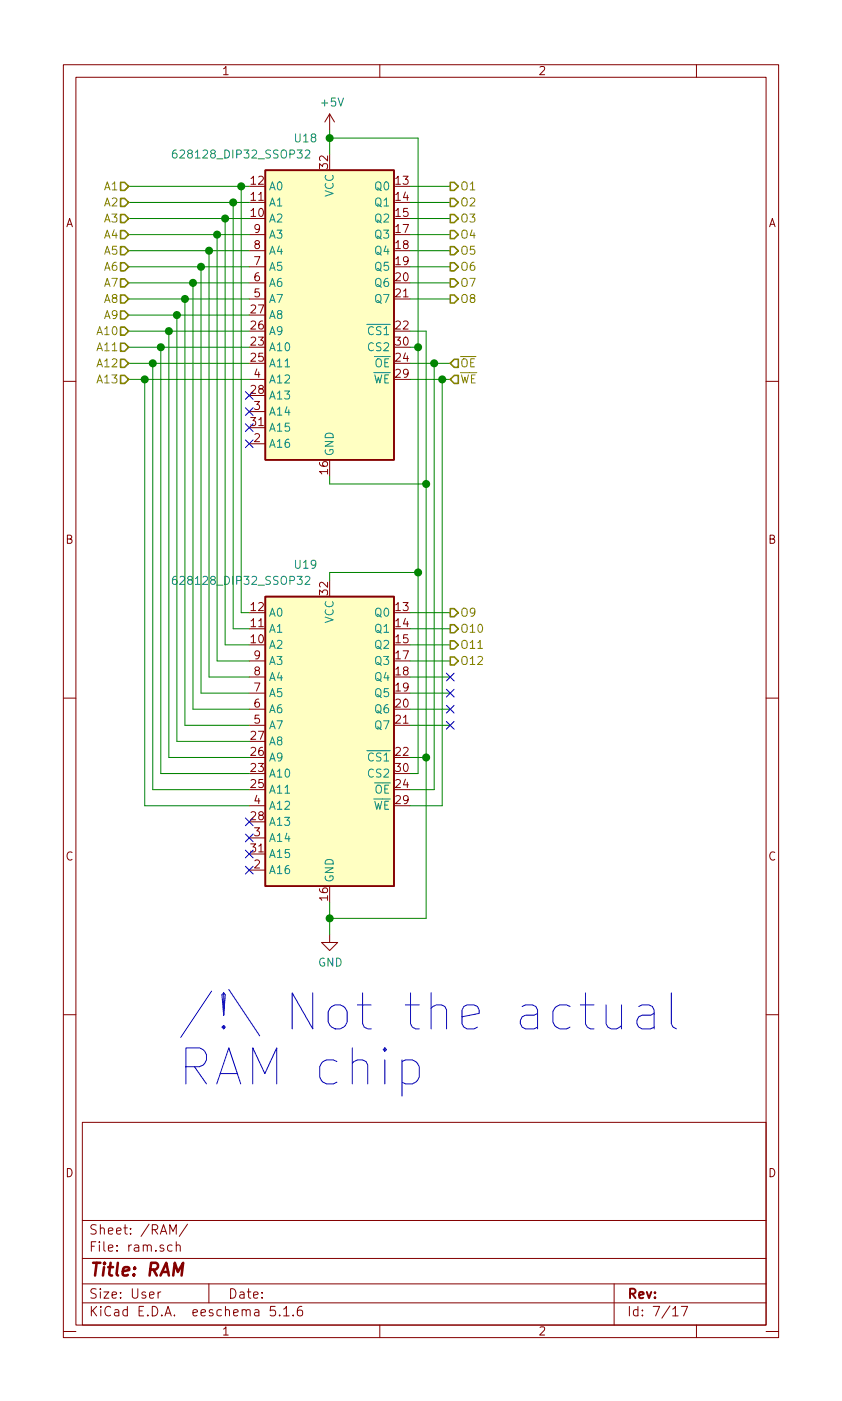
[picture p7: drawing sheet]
<svg xmlns="http://www.w3.org/2000/svg" width="133mm" height="221mm" viewBox="0 0 133 221" stroke-linecap="round" stroke-linejoin="round" font-family="sans-serif">
<g fill="none" stroke="#840000" stroke-width=".16">
<path d="M10 10.2h113v201h-113zM12 12.2h109v197h-109zM52.1 18l-.8 1.3M52.1 18v2.5M52.1 18l.7 1.3M60 10.2v2M110 10.2v2M39.4 39.6h2.5M39.4 37h2.5M39.4 59.9h2.5M39.4 47.2h2.5M39.4 44.7h2.5"/>
<path d="M39.4 42.1h2.5M10 60.2h2M39.4 70.1h2.5M39.4 65h2.5M121 60.2h2M10 110.2h2M39.4 114.5h2.5M39.4 112h2.5M39.4 109.4h2.5M39.4 106.9h2.5M39.4 104.4h2.5M121 110.2h2"/>
<path d="M39.4 137.4h2.5M39.4 132.3h2.5M39.4 127.2h2.5M52.1 147.5v1.3h1.2l-1.2 1.3-1.3-1.3h1.3M10 160.2h2M13 177.2h108v32h-108zM121 160.2h2M13 198.7h108M13 192.7h108M26.8 194.9v-1.5l.5 1 .5-1v1.5M27.2 196.6h-.1a.47 .47 0 0 0-.6 .2v.5a.47 .47 0 0 0 .6 .2h.1M27.8 196.7l.2-.1h.4l.1 .9"/>
<path d="M27.8 196v1.5M29.6 193.3l-1.3 1.9M10 210.2h2M13 205.7h108M13 202.7h108M25 204v1M25.4 204h-.3l-.1 .2M33 202.7v3M43.5 206.3h-.8v.7l.2-.2 .5 .1 .1 .2v.5l-.2 .2-.6-.2M44.2 207.6v.2M44.8 206.7l.4-.4v1.5M44.8 207.8h.9"/>
<path d="M46.3 207.6v.2M47.7 206.3a.59 .59 0 0 0-.7 .6v.7l.2 .2 .6-.2v-.5l-.1-.2-.5-.1-.2 .3M60 209.2v2M97 202.7v6.5M106.2 206.7l.5-.4v1.5M106.2 207.8h.9M107.6 206.3h1l-.6 1.5M110 209.2v2M121 210.2h2"/>
</g>
<g fill="#ffffc2" stroke="#ffffc2" stroke-width=".16">
<path d="M41.9 94.2h20.3v45.7h-20.3z"/>
<path d="M41.9 26.9h20.3v45.7h-20.3z"/>
</g>
<path d="M41.9 26.9h20.3v45.7h-20.3zM41.9 94.2h20.3v45.7h-20.3z" fill="none" stroke="#840000" stroke-width=".25"/>
<path d="M27.8 23.7l-.3 .1a.81 .81 0 0 0 0 1.2l.3-.1 .2-.5-.3-.2h-.2l-.3 .2M48.2 23.8l.5-.1 .2 .3-.7 1h.7M27.8 91l-.3 .1a.81 .81 0 0 0 0 1.2l.3-.1 .2-.5-.3-.2h-.2l-.3 .2M48.2 91.1l.5-.1 .2 .3-.7 1h.7" fill="none" stroke="#008484" stroke-width=".16"/>
<g fill="none" stroke="#008400" stroke-width=".16">
<path d="M20.3 39.6h19.1M20.3 37h19.1M20.3 34.5h19.1M20.3 29.4h19.1M20.3 32h19.1M33 39.6v67.3h6.4M34.3 37v67.4h5.1M35.6 34.5v67.3h3.8M36.8 32v67.3h2.6M38.1 29.4v67.3h1.3M52.1 20.5v3.8M52.1 21.8h13.9v100.3h-1.2"/>
<path d="M64.8 39.6h6.3M64.8 37h6.3M64.8 34.5h6.3M64.8 29.4h6.3M64.8 32h6.3M20.3 42.1h19.1M20.3 52.3h19.1M20.3 49.7h19.1M20.3 47.2h19.1M20.3 44.7h19.1M20.3 57.4h19.1M20.3 59.9h19.1"/>
<path d="M20.3 54.8h19.1M22.9 59.9v67.3h16.5M24.1 57.4v67.3h15.3M25.4 54.8v67.3h14M26.7 52.3v67.3h12.7M27.9 49.7v67.4h11.5M29.2 47.2v67.3h10.2M30.5 44.7v67.3h8.9M31.7 42.1v67.3h7.7M64.8 42.1h6.3M64.8 52.3h2.5v92.7h-15.2M64.8 47.2h6.3"/>
<path d="M64.8 44.7h6.3M64.8 57.4h6.3M64.8 59.9h6.3M64.8 54.8h1.2M68.6 57.4v67.3h-3.8M69.8 59.9v67.3h-5M52.1 75.1v1.3h15.2M64.8 99.3h6.3M64.8 96.7h6.3M66 90.4h-13.9v1.3M64.8 119.6h2.5M64.8 114.5h6.3"/>
<path d="M64.8 112h6.3M64.8 109.4h6.3M64.8 106.9h6.3M64.8 104.4h6.3M64.8 101.8h6.3M52.1 142.5v5"/>
</g>
<g fill="none" stroke="#848400" stroke-width=".25">
<path d="M19 28.8h.7l.6 .6-.6 .7h-.7zM19 31.3h.7l.6 .7-.6 .6h-.7zM19 33.9h.7l.6 .6-.6 .6h-.7zM19 36.4h.7l.6 .6-.6 .7h-.7zM19 38.9h.7l.6 .7-.6 .6h-.7zM71.1 28.8h.7l.6 .6-.6 .7h-.7zM71.1 31.3h.7l.6 .7-.6 .6h-.7zM71.1 33.9h.7l.6 .6-.6 .6h-.7zM71.1 36.4h.7l.6 .6-.6 .7h-.7zM71.1 38.9h.7l.6 .7-.6 .6h-.7zM19 59.3h.7l.6 .6-.6 .6h-.7zM19 41.5h.7l.6 .6-.6 .7h-.7z"/>
<path d="M19 44h.7l.6 .7-.6 .6h-.7zM19 46.6h.7l.6 .6-.6 .6h-.7zM19 49.1h.7l.6 .6-.6 .7h-.7zM19 51.6h.7l.6 .7-.6 .6h-.7zM19 54.2h.7l.6 .6-.6 .7h-.7zM19 56.7h.7l.6 .7-.6 .6h-.7zM71.1 41.5h.7l.6 .6-.6 .7h-.7zM71.1 44h.7l.6 .7-.6 .6h-.7zM71.1 46.6h.7l.6 .6-.6 .6h-.7zM71.1 57.4l.7-.7h.6v1.3h-.6zM71.8 59.3h.6v1.2h-.6l-.7-.6zM71.1 98.6h.7l.6 .7-.6 .6h-.7z"/>
<path d="M71.1 96.1h.7l.6 .6-.6 .7h-.7zM71.1 103.7h.7l.6 .7-.6 .6h-.7zM71.1 101.2h.7l.6 .6-.6 .6h-.7z"/>
</g>
<path d="M90 158.9l-.5-.2h-1.1l-.5 .2-.6 .8v1.6l.3 .6 .3 .3 .5 .2h1.1l.5-.2M91.7 158.7h2.1M92.5 156.8v4.8l.3 .6 .5 .2h.5M95.7 158.7v2.9l.3 .6a1.54 1.54 0 0 0 2.2-.3M98.2 158.7v3.7M100.9 158.9l.5-.2h1.1l.5 .2 .3 .6v2.9M106 156.8v4.8l.3 .6 .6 .2M63.5 167.6l.5-.3h1.1l.6 .3 .5 .8v1.6l-.3 .6-.2 .2-.6 .3h-1.1l-.5-.3M103.3 160l-.5 .3h-1.4a1.11 1.11 0 0 0-.8 1.1 1.11 1.11 0 0 0 .8 1h1.4l.5-.2" fill="none" stroke="#0000c2" stroke-width=".16"/>
<g fill="#008400" stroke="#008400" stroke-width=".25">
<circle cx="68.6" cy="57.4" r=".51"/>
<circle cx="52.1" cy="145" r=".51"/>
<circle cx="69.9" cy="59.9" r=".51"/>
<circle cx="27.9" cy="49.7" r=".51"/>
<circle cx="24.1" cy="57.4" r=".51"/>
<circle cx="52.1" cy="21.8" r=".51"/>
<circle cx="66" cy="54.8" r=".51"/>
<circle cx="66" cy="90.4" r=".51"/>
<circle cx="67.3" cy="76.4" r=".51"/>
<circle cx="67.3" cy="119.6" r=".51"/>
<circle cx="38.1" cy="29.4" r=".51"/>
<circle cx="36.8" cy="32" r=".51"/>
<circle cx="35.6" cy="34.5" r=".51"/>
<circle cx="34.3" cy="37" r=".51"/>
<circle cx="33" cy="39.6" r=".51"/>
<circle cx="31.8" cy="42.1" r=".51"/>
<circle cx="30.5" cy="44.7" r=".51"/>
<circle cx="22.9" cy="59.9" r=".51"/>
<circle cx="25.4" cy="54.8" r=".51"/>
<circle cx="26.7" cy="52.3" r=".51"/>
<circle cx="29.2" cy="47.2" r=".51"/>
</g>
<g fill="none" stroke="#000084" stroke-width=".16">
<path d="M38.8 66.9l1.2 1.2M38.8 61.8l1.2 1.3M38.8 64.4l1.2 1.2M38.8 69.5l1.2 1.2M40 66.9l-1.2 1.2M40 61.8l-1.2 1.3M40 64.4l-1.2 1.2M40 69.5l-1.2 1.2M70.5 106.3l1.2 1.2M70.5 108.8l1.2 1.2M70.5 111.4l1.2 1.2M70.5 113.9l1.2 1.2"/>
<path d="M71.7 106.3l-1.2 1.2M71.7 108.8l-1.2 1.2M71.7 111.4l-1.2 1.2M71.7 113.9l-1.2 1.2M38.8 129.1l1.2 1.3M38.8 131.7l1.2 1.2M38.8 134.2l1.2 1.2M38.8 136.8l1.2 1.2M40 129.1l-1.2 1.3M40 131.7l-1.2 1.2M40 134.2l-1.2 1.2M40 136.8l-1.2 1.2"/>
</g>
<g font-size="7.9" fill="#0000c2">
<text x="27.9" y="162.7">/!\ Not the actual</text>
<text x="27.9" y="171.4">RAM chip</text>
</g>
<text font-size="2.8" fill="#840000" x="14" y="201.5">Title: RAM</text>
<g font-size="2.1" fill="#840000">
<text x="14" y="197.6">File: ram.sch</text>
<text x="14" y="194.9">Sheet: /RAM/</text>
<text x="14" y="207.8">KiCad E.D.A. eeschema 5.1.6</text>
<text x="14" y="205">Size: User</text>
<text x="36" y="205">Date:</text>
<text x="99" y="205">Rev:</text>
<text x="99" y="207.8">Id: 7/17</text>
</g>
<g font-size="1.8" fill="#840000">
<text x="35" y="11.8">1</text>
<text x="85" y="11.8">2</text>
<text x="39.7" y="29.2">12</text>
<text x="51.8" y="26.6" transform="rotate(-90 51.8 26.6)">32</text>
<text x="62.5" y="29.2">13</text>
<text x="10.4" y="35.8">A</text>
<text x="39.7" y="34.2">10</text>
<text x="39.7" y="31.7">11</text>
<text x="62.5" y="31.7">14</text>
<text x="62.5" y="34.2">15</text>
<text x="121.4" y="35.8">A</text>
<text x="40.2" y="41.9">7</text>
<text x="40.2" y="39.3">8</text>
<text x="40.2" y="36.8">9</text>
<text x="62.5" y="36.8">17</text>
<text x="62.5" y="39.3">18</text>
<text x="62.5" y="41.9">19</text>
<text x="40.2" y="46.9">5</text>
<text x="40.2" y="44.4">6</text>
<text x="62.5" y="44.4">20</text>
<text x="62.5" y="46.9">21</text>
<text x="39.7" y="52">26</text>
<text x="39.7" y="49.5">27</text>
<text x="62.5" y="52">22</text>
<text x="39.7" y="54.6">23</text>
<text x="39.7" y="57.1">25</text>
<text x="40.2" y="59.6">4</text>
<text x="62.5" y="57.1">24</text>
<text x="62.5" y="59.6">29</text>
<text x="62.5" y="54.6">30</text>
<text x="39.7" y="62.2">28</text>
<text x="40.2" y="64.7">3</text>
<text x="39.7" y="67.3">31</text>
<text x="40.2" y="69.8">2</text>
<text x="51.8" y="74.8" transform="rotate(-90 51.8 74.8)">16</text>
<text x="10.4" y="85.8">B</text>
<text x="121.4" y="85.8">B</text>
<text x="51.8" y="93.9" transform="rotate(-90 51.8 93.9)">32</text>
<text x="39.7" y="101.6">10</text>
<text x="39.7" y="99">11</text>
<text x="39.7" y="96.5">12</text>
<text x="62.5" y="96.5">13</text>
<text x="62.5" y="99">14</text>
<text x="62.5" y="101.6">15</text>
<text x="40.2" y="106.6">8</text>
<text x="40.2" y="104.1">9</text>
<text x="62.5" y="104.1">17</text>
<text x="62.5" y="106.6">18</text>
<text x="40.2" y="111.7">6</text>
<text x="40.2" y="109.2">7</text>
<text x="62.5" y="109.2">19</text>
<text x="62.5" y="111.7">20</text>
<text x="39.7" y="119.3">26</text>
<text x="39.7" y="116.8">27</text>
<text x="40.2" y="114.3">5</text>
<text x="62.5" y="114.3">21</text>
<text x="62.5" y="119.3">22</text>
<text x="39.7" y="121.9">23</text>
<text x="39.7" y="124.4">25</text>
<text x="62.5" y="124.4">24</text>
<text x="62.5" y="121.9">30</text>
<text x="39.7" y="129.5">28</text>
<text x="40.2" y="127">4</text>
<text x="62.5" y="127">29</text>
<text x="10.4" y="135.8">C</text>
<text x="39.7" y="134.6">31</text>
<text x="40.2" y="137.1">2</text>
<text x="40.2" y="132">3</text>
<text x="121.4" y="135.8">C</text>
<text x="51.8" y="142.1" transform="rotate(-90 51.8 142.1)">16</text>
<text x="10.4" y="185.8">D</text>
<text x="121.4" y="185.8">D</text>
<text x="35" y="210.8">1</text>
<text x="85" y="210.8">2</text>
</g>
<g font-size="1.8" fill="#008484">
<text x="50.9" y="16.8">+5V</text>
<text x="46.6" y="22.5">U18</text>
<text x="28.3" y="25">628128_DIP32_SSOP32</text>
<text x="42.4" y="35.1">A2</text>
<text x="42.4" y="32.6">A1</text>
<text x="42.4" y="30.1">A0</text>
<text x="52.7" y="31.1" transform="rotate(-90 52.7 31.1)">VCC</text>
<text x="59.4" y="30.1">Q0</text>
<text x="59.4" y="32.6">Q1</text>
<text x="59.4" y="35.1">Q2</text>
<text x="42.4" y="40.2">A4</text>
<text x="42.4" y="37.7">A3</text>
<text x="59.4" y="37.7">Q3</text>
<text x="59.4" y="40.2">Q4</text>
<text x="42.4" y="47.8">A7</text>
<text x="42.4" y="45.3">A6</text>
<text x="42.4" y="42.8">A5</text>
<text x="59.4" y="42.8">Q5</text>
<text x="59.4" y="45.3">Q6</text>
<text x="59.4" y="47.8">Q7</text>
<text x="42.4" y="52.9">A9</text>
<text x="42.4" y="50.4">A8</text>
<text x="58.3" y="52.9">CS1</text>
<text x="42.4" y="55.5">A10</text>
<text x="42.4" y="58">A11</text>
<text x="58.3" y="55.5">CS2</text>
<text x="59.2" y="58">OE</text>
<text x="42.4" y="63.1">A13</text>
<text x="42.4" y="65.6">A14</text>
<text x="42.4" y="60.5">A12</text>
<text x="58.9" y="60.5">WE</text>
<text x="42.4" y="70.7">A16</text>
<text x="42.4" y="68.2">A15</text>
<text x="52.7" y="72.1" transform="rotate(-90 52.7 72.1)">GND</text>
<text x="46.6" y="89.8">U19</text>
<text x="28.3" y="92.3">628128_DIP32_SSOP32</text>
<text x="42.4" y="99.9">A1</text>
<text x="42.4" y="97.4">A0</text>
<text x="52.7" y="98.4" transform="rotate(-90 52.7 98.4)">VCC</text>
<text x="59.4" y="97.4">Q0</text>
<text x="59.4" y="99.9">Q1</text>
<text x="42.4" y="102.4">A2</text>
<text x="42.4" y="107.5">A4</text>
<text x="42.4" y="105">A3</text>
<text x="59.4" y="102.4">Q2</text>
<text x="59.4" y="105">Q3</text>
<text x="59.4" y="107.5">Q4</text>
<text x="42.4" y="112.6">A6</text>
<text x="42.4" y="110.1">A5</text>
<text x="59.4" y="110.1">Q5</text>
<text x="59.4" y="112.6">Q6</text>
<text x="42.4" y="117.7">A8</text>
<text x="42.4" y="115.1">A7</text>
<text x="59.4" y="115.1">Q7</text>
<text x="42.4" y="122.8">A10</text>
<text x="42.4" y="125.3">A11</text>
<text x="42.4" y="120.2">A9</text>
<text x="58.3" y="120.2">CS1</text>
<text x="58.3" y="122.8">CS2</text>
<text x="59.2" y="125.3">OE</text>
<text x="42.4" y="130.4">A13</text>
<text x="42.4" y="127.8">A12</text>
<text x="58.9" y="127.8">WE</text>
<text x="42.4" y="132.9">A14</text>
<text x="42.4" y="135.5">A15</text>
<text x="42.4" y="138">A16</text>
<text x="52.7" y="139.4" transform="rotate(-90 52.7 139.4)">GND</text>
<text x="50.2" y="152.6">GND</text>
</g>
<g font-size="1.8" fill="#848400">
<text x="16.5" y="30.1">A1</text>
<text x="16.5" y="32.6">A2</text>
<text x="16.5" y="35.1">A3</text>
<text x="72.6" y="30.1">O1</text>
<text x="72.6" y="32.6">O2</text>
<text x="72.6" y="35.1">O3</text>
<text x="16.5" y="37.7">A4</text>
<text x="16.5" y="40.2">A5</text>
<text x="72.6" y="37.7">O4</text>
<text x="72.6" y="40.2">O5</text>
<text x="16.5" y="42.8">A6</text>
<text x="16.5" y="45.3">A7</text>
<text x="16.5" y="47.8">A8</text>
<text x="72.6" y="42.8">O6</text>
<text x="72.6" y="45.3">O7</text>
<text x="72.6" y="47.8">O8</text>
<text x="15.5" y="52.9">A10</text>
<text x="16.5" y="50.4">A9</text>
<text x="15.5" y="55.5">A11</text>
<text x="15.5" y="58">A12</text>
<text x="72.6" y="58">OE</text>
<text x="15.5" y="60.5">A13</text>
<text x="72.6" y="60.5">WE</text>
<text x="72.6" y="99.9">O10</text>
<text x="72.6" y="97.4">O9</text>
<text x="72.6" y="105">O12</text>
<text x="72.6" y="102.4">O11</text>
</g>
</svg>
